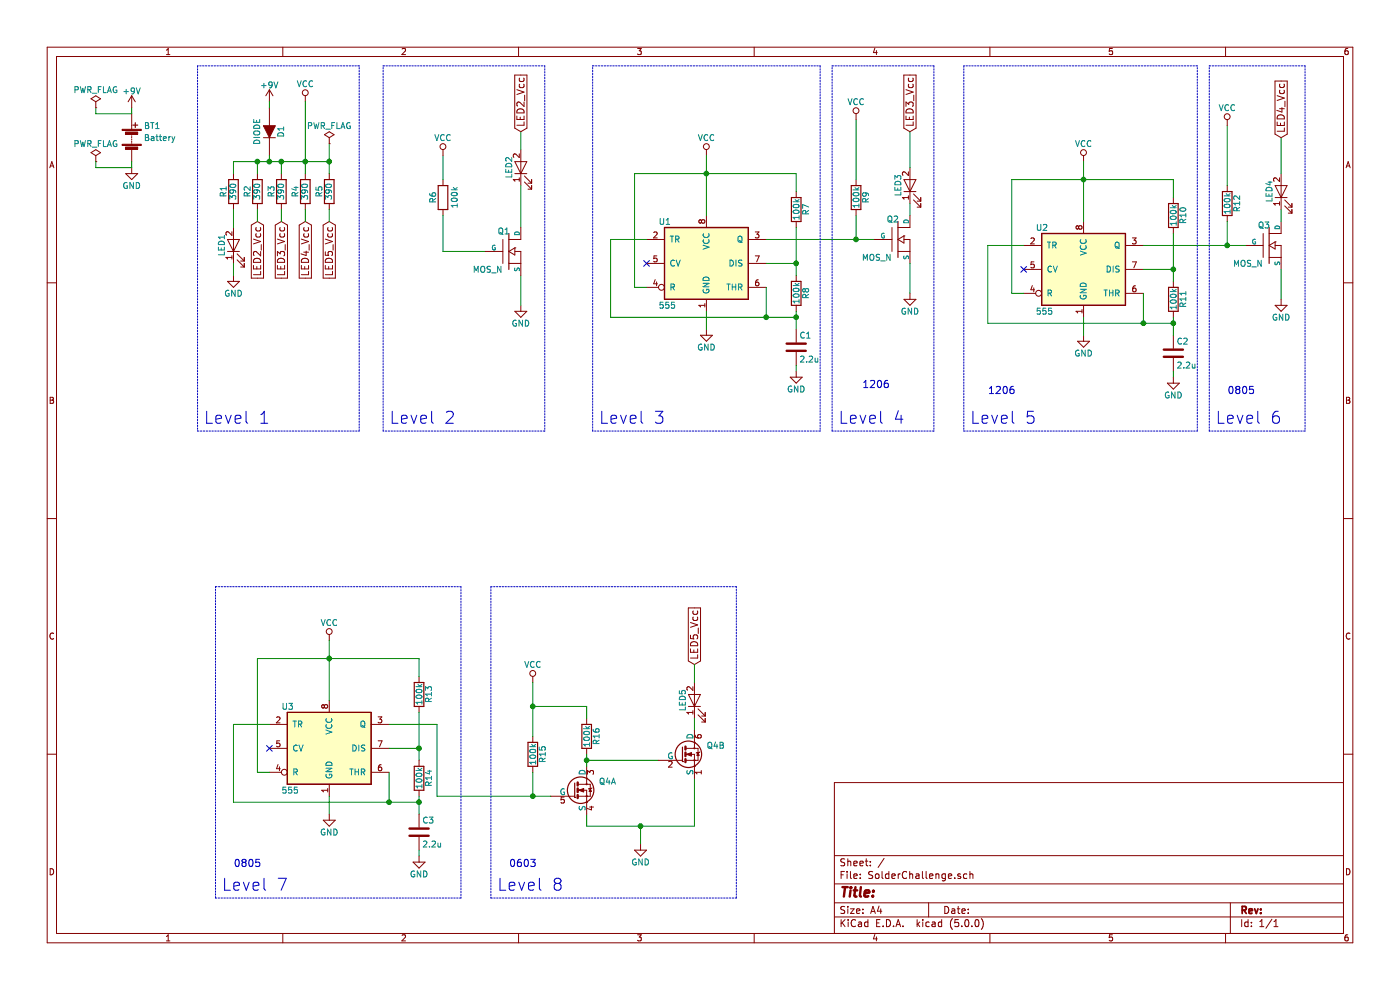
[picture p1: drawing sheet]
EESchema Schematic File Version 4
LIBS:SolderChallenge-cache
EELAYER 26 0
EELAYER END
$Descr A4 11693 8268
encoding utf-8
Sheet 1 1
Title ""
Date ""
Rev ""
Comp ""
Comment1 ""
Comment2 ""
Comment3 ""
Comment4 ""
$EndDescr
$Comp
L SolderChallenge:Battery BT1
U 1 1
P 1100 1150
F 0 "BT1" H 1200 1250 50  0000 L CNN
F 1 "Battery" H 1200 1150 50  0000 L CNN
F 2 "SolderChallenge:9V_bat_press_contact" V 1100 1210 50  0001 C CNN
F 3 "" V 1100 1210 50  0001 C CNN
	1    1100 1150
	1    0    0    -1  
$EndComp
$Comp
L SolderChallenge:DIODE D1
U 1 1
P 2250 1100
F 0 "D1" H 2250 1200 50  0000 C CNN
F 1 "DIODE" H 2250 1000 50  0000 C CNN
F 2 "SolderChallenge:D_DO-41_SOD81_P7.62mm_Horizontal" H 2250 1100 60  0001 C CNN
F 3 "" H 2250 1100 60  0000 C CNN
	1    2250 1100
	0    1    1    0   
$EndComp
$Comp
L SolderChallenge:LED LED1
U 1 1
P 1950 2050
F 0 "LED1" H 1950 2150 50  0000 C CNN
F 1 "LED" H 1950 1950 50  0001 C CNN
F 2 "SolderChallenge:LED_D5.0mm" H 1950 2050 50  0001 C CNN
F 3 "" H 1950 2050 50  0001 C CNN
	1    1950 2050
	0    -1   -1   0   
$EndComp
$Comp
L SolderChallenge:GND #PWR01
U 1 1
P 1950 2300
F 0 "#PWR01" H 1950 2050 50  0001 C CNN
F 1 "GND" H 1950 2150 50  0000 C CNN
F 2 "" H 1950 2300 50  0001 C CNN
F 3 "" H 1950 2300 50  0001 C CNN
	1    1950 2300
	1    0    0    -1  
$EndComp
$Comp
L SolderChallenge:GND #PWR02
U 1 1
P 1100 1400
F 0 "#PWR02" H 1100 1150 50  0001 C CNN
F 1 "GND" H 1100 1250 50  0000 C CNN
F 2 "" H 1100 1400 50  0001 C CNN
F 3 "" H 1100 1400 50  0001 C CNN
	1    1100 1400
	1    0    0    -1  
$EndComp
$Comp
L SolderChallenge:+9V #PWR03
U 1 1
P 1100 900
F 0 "#PWR03" H 1100 750 50  0001 C CNN
F 1 "+9V" H 1100 1040 50  0000 C CNN
F 2 "" H 1100 900 50  0001 C CNN
F 3 "" H 1100 900 50  0001 C CNN
	1    1100 900 
	1    0    0    -1  
$EndComp
$Comp
L SolderChallenge:VCC #PWR04
U 1 1
P 2550 850
F 0 "#PWR04" H 2550 700 50  0001 C CNN
F 1 "VCC" H 2550 1000 50  0000 C CNN
F 2 "" H 2550 850 50  0001 C CNN
F 3 "" H 2550 850 50  0001 C CNN
	1    2550 850 
	1    0    0    -1  
$EndComp
$Comp
L SolderChallenge:+9V #PWR05
U 1 1
P 2250 850
F 0 "#PWR05" H 2250 700 50  0001 C CNN
F 1 "+9V" H 2250 990 50  0000 C CNN
F 2 "" H 2250 850 50  0001 C CNN
F 3 "" H 2250 850 50  0001 C CNN
	1    2250 850 
	1    0    0    -1  
$EndComp
$Comp
L SolderChallenge:R R2
U 1 1
P 2150 1600
F 0 "R2" V 2230 1600 50  0000 C CNN
F 1 "390" V 2150 1600 50  0000 C CNN
F 2 "SolderChallenge:R_Axial_DIN0207_L6.3mm_D2.5mm_P7.62mm_Horizontal" V 2080 1600 50  0001 C CNN
F 3 "" H 2150 1600 50  0001 C CNN
	1    2150 1600
	-1   0    0    1   
$EndComp
$Comp
L SolderChallenge:R R3
U 1 1
P 2350 1600
F 0 "R3" V 2430 1600 50  0000 C CNN
F 1 "390" V 2350 1600 50  0000 C CNN
F 2 "SolderChallenge:R_Axial_DIN0207_L6.3mm_D2.5mm_P7.62mm_Horizontal" V 2280 1600 50  0001 C CNN
F 3 "" H 2350 1600 50  0001 C CNN
	1    2350 1600
	-1   0    0    1   
$EndComp
$Comp
L SolderChallenge:R R4
U 1 1
P 2550 1600
F 0 "R4" V 2630 1600 50  0000 C CNN
F 1 "390" V 2550 1600 50  0000 C CNN
F 2 "SolderChallenge:R_Axial_DIN0207_L6.3mm_D2.5mm_P7.62mm_Horizontal" V 2480 1600 50  0001 C CNN
F 3 "" H 2550 1600 50  0001 C CNN
	1    2550 1600
	-1   0    0    1   
$EndComp
$Comp
L SolderChallenge:LED LED2
U 1 1
P 4350 1400
F 0 "LED2" H 4350 1500 50  0000 C CNN
F 1 "LED" H 4350 1300 50  0001 C CNN
F 2 "SolderChallenge:LED_D3.0mm" H 4350 1400 50  0001 C CNN
F 3 "" H 4350 1400 50  0001 C CNN
	1    4350 1400
	0    -1   -1   0   
$EndComp
$Comp
L SolderChallenge:GND #PWR06
U 1 1
P 4350 2550
F 0 "#PWR06" H 4350 2300 50  0001 C CNN
F 1 "GND" H 4350 2400 50  0000 C CNN
F 2 "" H 4350 2550 50  0001 C CNN
F 3 "" H 4350 2550 50  0001 C CNN
	1    4350 2550
	1    0    0    -1  
$EndComp
$Comp
L SolderChallenge:R R6
U 1 1
P 3700 1650
F 0 "R6" V 3780 1650 50  0000 C CNN
F 1 "100k" V 3600 1650 50  0000 C CNN
F 2 "SolderChallenge:R_Axial_DIN0204_L3.6mm_D1.6mm_P5.08mm_Horizontal" V 3630 1650 50  0001 C CNN
F 3 "" H 3700 1650 50  0001 C CNN
	1    3700 1650
	-1   0    0    -1  
$EndComp
$Comp
L SolderChallenge:VCC #PWR07
U 1 1
P 3700 1300
F 0 "#PWR07" H 3700 1150 50  0001 C CNN
F 1 "VCC" H 3700 1450 50  0000 C CNN
F 2 "" H 3700 1300 50  0001 C CNN
F 3 "" H 3700 1300 50  0001 C CNN
	1    3700 1300
	-1   0    0    -1  
$EndComp
$Comp
L SolderChallenge:LM555N U1
U 1 1
P 5900 2200
F 0 "U1" H 5500 2550 50  0000 L CNN
F 1 "555" H 5500 1850 50  0000 L CNN
F 2 "SolderChallenge:DIP-8_W7.62mm" H 5900 2200 50  0001 C CNN
F 3 "" H 5900 2200 50  0001 C CNN
	1    5900 2200
	1    0    0    -1  
$EndComp
$Comp
L SolderChallenge:R R7
U 1 1
P 6650 1750
F 0 "R7" V 6730 1750 50  0000 C CNN
F 1 "100k" V 6650 1750 50  0000 C CNN
F 2 "SolderChallenge:R_Axial_DIN0204_L3.6mm_D1.6mm_P5.08mm_Horizontal" V 6580 1750 50  0001 C CNN
F 3 "" H 6650 1750 50  0001 C CNN
	1    6650 1750
	1    0    0    -1  
$EndComp
$Comp
L SolderChallenge:R R8
U 1 1
P 6650 2450
F 0 "R8" V 6730 2450 50  0000 C CNN
F 1 "100k" V 6650 2450 50  0000 C CNN
F 2 "SolderChallenge:R_Axial_DIN0204_L3.6mm_D1.6mm_P5.08mm_Horizontal" V 6580 2450 50  0001 C CNN
F 3 "" H 6650 2450 50  0001 C CNN
	1    6650 2450
	1    0    0    -1  
$EndComp
$Comp
L SolderChallenge:C C1
U 1 1
P 6650 2900
F 0 "C1" H 6675 3000 50  0000 L CNN
F 1 "2.2u" H 6675 2800 50  0000 L CNN
F 2 "SolderChallenge:CP_Radial_D5.0mm_P2.00mm" H 6688 2750 50  0001 C CNN
F 3 "" H 6650 2900 50  0001 C CNN
	1    6650 2900
	1    0    0    -1  
$EndComp
$Comp
L SolderChallenge:GND #PWR08
U 1 1
P 6650 3100
F 0 "#PWR08" H 6650 2850 50  0001 C CNN
F 1 "GND" H 6650 2950 50  0000 C CNN
F 2 "" H 6650 3100 50  0001 C CNN
F 3 "" H 6650 3100 50  0001 C CNN
	1    6650 3100
	1    0    0    -1  
$EndComp
$Comp
L SolderChallenge:GND #PWR09
U 1 1
P 5900 2750
F 0 "#PWR09" H 5900 2500 50  0001 C CNN
F 1 "GND" H 5900 2600 50  0000 C CNN
F 2 "" H 5900 2750 50  0001 C CNN
F 3 "" H 5900 2750 50  0001 C CNN
	1    5900 2750
	1    0    0    -1  
$EndComp
NoConn ~ 5400 2200
$Comp
L SolderChallenge:VCC #PWR010
U 1 1
P 5900 1300
F 0 "#PWR010" H 5900 1150 50  0001 C CNN
F 1 "VCC" H 5900 1450 50  0000 C CNN
F 2 "" H 5900 1300 50  0001 C CNN
F 3 "" H 5900 1300 50  0001 C CNN
	1    5900 1300
	1    0    0    -1  
$EndComp
$Comp
L SolderChallenge:LED LED3
U 1 1
P 7600 1550
F 0 "LED3" H 7600 1650 50  0000 C CNN
F 1 "LED" H 7600 1450 50  0001 C CNN
F 2 "SolderChallenge:LED_PLCC-2" H 7600 1550 50  0001 C CNN
F 3 "" H 7600 1550 50  0001 C CNN
	1    7600 1550
	0    -1   -1   0   
$EndComp
$Comp
L SolderChallenge:MOS_N Q2
U 1 1
P 7500 2000
F 0 "Q2" H 7510 2170 50  0000 R CNN
F 1 "MOS_N" H 7450 1850 50  0000 R CNN
F 2 "SolderChallenge:SOT-23_GSD_Handsoldering" H 7500 2000 60  0001 C CNN
F 3 "" H 7500 2000 60  0000 C CNN
	1    7500 2000
	1    0    0    -1  
$EndComp
$Comp
L SolderChallenge:GND #PWR011
U 1 1
P 7600 2450
F 0 "#PWR011" H 7600 2200 50  0001 C CNN
F 1 "GND" H 7600 2300 50  0000 C CNN
F 2 "" H 7600 2450 50  0001 C CNN
F 3 "" H 7600 2450 50  0001 C CNN
	1    7600 2450
	1    0    0    -1  
$EndComp
$Comp
L SolderChallenge:R R9
U 1 1
P 7150 1650
F 0 "R9" V 7230 1650 50  0000 C CNN
F 1 "100k" V 7150 1650 50  0000 C CNN
F 2 "SolderChallenge:R_1206_HandSoldering" V 7080 1650 50  0001 C CNN
F 3 "" H 7150 1650 50  0001 C CNN
	1    7150 1650
	1    0    0    1   
$EndComp
$Comp
L SolderChallenge:VCC #PWR012
U 1 1
P 7150 1000
F 0 "#PWR012" H 7150 850 50  0001 C CNN
F 1 "VCC" H 7150 1150 50  0000 C CNN
F 2 "" H 7150 1000 50  0001 C CNN
F 3 "" H 7150 1000 50  0001 C CNN
	1    7150 1000
	1    0    0    -1  
$EndComp
$Comp
L SolderChallenge:LM555N U2
U 1 1
P 9050 2250
F 0 "U2" H 8650 2600 50  0000 L CNN
F 1 "555" H 8650 1900 50  0000 L CNN
F 2 "SolderChallenge:SOIC-8_3.9x4.9mm_Pitch1.27mm" H 9050 2250 50  0001 C CNN
F 3 "" H 9050 2250 50  0001 C CNN
	1    9050 2250
	1    0    0    -1  
$EndComp
$Comp
L SolderChallenge:R R10
U 1 1
P 9800 1800
F 0 "R10" V 9880 1800 50  0000 C CNN
F 1 "100k" V 9800 1800 50  0000 C CNN
F 2 "SolderChallenge:R_1206_HandSoldering" V 9730 1800 50  0001 C CNN
F 3 "" H 9800 1800 50  0001 C CNN
	1    9800 1800
	1    0    0    -1  
$EndComp
$Comp
L SolderChallenge:R R11
U 1 1
P 9800 2500
F 0 "R11" V 9880 2500 50  0000 C CNN
F 1 "100k" V 9800 2500 50  0000 C CNN
F 2 "SolderChallenge:R_1206_HandSoldering" V 9730 2500 50  0001 C CNN
F 3 "" H 9800 2500 50  0001 C CNN
	1    9800 2500
	1    0    0    -1  
$EndComp
$Comp
L SolderChallenge:C C2
U 1 1
P 9800 2950
F 0 "C2" H 9825 3050 50  0000 L CNN
F 1 "2.2u" H 9825 2850 50  0000 L CNN
F 2 "SolderChallenge:C_1206_HandSoldering" H 9838 2800 50  0001 C CNN
F 3 "" H 9800 2950 50  0001 C CNN
	1    9800 2950
	1    0    0    -1  
$EndComp
$Comp
L SolderChallenge:GND #PWR013
U 1 1
P 9800 3150
F 0 "#PWR013" H 9800 2900 50  0001 C CNN
F 1 "GND" H 9800 3000 50  0000 C CNN
F 2 "" H 9800 3150 50  0001 C CNN
F 3 "" H 9800 3150 50  0001 C CNN
	1    9800 3150
	1    0    0    -1  
$EndComp
$Comp
L SolderChallenge:GND #PWR014
U 1 1
P 9050 2800
F 0 "#PWR014" H 9050 2550 50  0001 C CNN
F 1 "GND" H 9050 2650 50  0000 C CNN
F 2 "" H 9050 2800 50  0001 C CNN
F 3 "" H 9050 2800 50  0001 C CNN
	1    9050 2800
	1    0    0    -1  
$EndComp
NoConn ~ 8550 2250
$Comp
L SolderChallenge:VCC #PWR015
U 1 1
P 9050 1350
F 0 "#PWR015" H 9050 1200 50  0001 C CNN
F 1 "VCC" H 9050 1500 50  0000 C CNN
F 2 "" H 9050 1350 50  0001 C CNN
F 3 "" H 9050 1350 50  0001 C CNN
	1    9050 1350
	1    0    0    -1  
$EndComp
Text Notes 1700 3550 0    100  ~ 0
Level 1
$Comp
L SolderChallenge:R R1
U 1 1
P 1950 1600
F 0 "R1" V 2030 1600 50  0000 C CNN
F 1 "390" V 1950 1600 50  0000 C CNN
F 2 "SolderChallenge:R_Axial_DIN0207_L6.3mm_D2.5mm_P7.62mm_Horizontal" V 1880 1600 50  0001 C CNN
F 3 "" H 1950 1600 50  0001 C CNN
	1    1950 1600
	-1   0    0    1   
$EndComp
Text GLabel 2150 1850 3    60   Input ~ 0
LED2_Vcc
Text GLabel 2350 1850 3    60   Input ~ 0
LED3_Vcc
Text GLabel 2550 1850 3    60   Input ~ 0
LED4_Vcc
Text GLabel 4350 1100 1    60   Input ~ 0
LED2_Vcc
$Comp
L SolderChallenge:LED LED4
U 1 1
P 10700 1600
F 0 "LED4" H 10700 1700 50  0000 C CNN
F 1 "LED" H 10700 1500 50  0001 C CNN
F 2 "SolderChallenge:LED_0805_HandSoldering" H 10700 1600 50  0001 C CNN
F 3 "" H 10700 1600 50  0001 C CNN
	1    10700 1600
	0    -1   -1   0   
$EndComp
$Comp
L SolderChallenge:MOS_N Q3
U 1 1
P 10600 2050
F 0 "Q3" H 10610 2220 50  0000 R CNN
F 1 "MOS_N" H 10550 1900 50  0000 R CNN
F 2 "SolderChallenge:SOT-323_SC-70_GSD_Handsoldering" H 10600 2050 60  0001 C CNN
F 3 "" H 10600 2050 60  0000 C CNN
	1    10600 2050
	1    0    0    -1  
$EndComp
$Comp
L SolderChallenge:GND #PWR016
U 1 1
P 10700 2500
F 0 "#PWR016" H 10700 2250 50  0001 C CNN
F 1 "GND" H 10700 2350 50  0000 C CNN
F 2 "" H 10700 2500 50  0001 C CNN
F 3 "" H 10700 2500 50  0001 C CNN
	1    10700 2500
	1    0    0    -1  
$EndComp
$Comp
L SolderChallenge:R R12
U 1 1
P 10250 1700
F 0 "R12" V 10330 1700 50  0000 C CNN
F 1 "100k" V 10250 1700 50  0000 C CNN
F 2 "SolderChallenge:R_0805_HandSoldering" V 10180 1700 50  0001 C CNN
F 3 "" H 10250 1700 50  0001 C CNN
	1    10250 1700
	1    0    0    1   
$EndComp
$Comp
L SolderChallenge:VCC #PWR017
U 1 1
P 10250 1050
F 0 "#PWR017" H 10250 900 50  0001 C CNN
F 1 "VCC" H 10250 1200 50  0000 C CNN
F 2 "" H 10250 1050 50  0001 C CNN
F 3 "" H 10250 1050 50  0001 C CNN
	1    10250 1050
	1    0    0    -1  
$EndComp
$Comp
L SolderChallenge:R R5
U 1 1
P 2750 1600
F 0 "R5" V 2830 1600 50  0000 C CNN
F 1 "390" V 2750 1600 50  0000 C CNN
F 2 "SolderChallenge:R_Axial_DIN0207_L6.3mm_D2.5mm_P7.62mm_Horizontal" V 2680 1600 50  0001 C CNN
F 3 "" H 2750 1600 50  0001 C CNN
	1    2750 1600
	-1   0    0    1   
$EndComp
Text GLabel 2750 1850 3    60   Input ~ 0
LED5_Vcc
Text GLabel 7600 1100 1    60   Input ~ 0
LED3_Vcc
Text GLabel 10700 1150 1    60   Input ~ 0
LED4_Vcc
$Comp
L SolderChallenge:LM555N U3
U 1 1
P 2750 6250
F 0 "U3" H 2350 6600 50  0000 L CNN
F 1 "555" H 2350 5900 50  0000 L CNN
F 2 "SolderChallenge:TSSOP-8_4.4x3mm_Pitch0.65mm" H 2750 6250 50  0001 C CNN
F 3 "" H 2750 6250 50  0001 C CNN
	1    2750 6250
	1    0    0    -1  
$EndComp
$Comp
L SolderChallenge:R R13
U 1 1
P 3500 5800
F 0 "R13" V 3580 5800 50  0000 C CNN
F 1 "100k" V 3500 5800 50  0000 C CNN
F 2 "SolderChallenge:R_0805_HandSoldering" V 3430 5800 50  0001 C CNN
F 3 "" H 3500 5800 50  0001 C CNN
	1    3500 5800
	1    0    0    -1  
$EndComp
$Comp
L SolderChallenge:R R14
U 1 1
P 3500 6500
F 0 "R14" V 3580 6500 50  0000 C CNN
F 1 "100k" V 3500 6500 50  0000 C CNN
F 2 "SolderChallenge:R_0805_HandSoldering" V 3430 6500 50  0001 C CNN
F 3 "" H 3500 6500 50  0001 C CNN
	1    3500 6500
	1    0    0    -1  
$EndComp
$Comp
L SolderChallenge:C C3
U 1 1
P 3500 6950
F 0 "C3" H 3525 7050 50  0000 L CNN
F 1 "2.2u" H 3525 6850 50  0000 L CNN
F 2 "SolderChallenge:C_0805_HandSoldering" H 3538 6800 50  0001 C CNN
F 3 "" H 3500 6950 50  0001 C CNN
	1    3500 6950
	1    0    0    -1  
$EndComp
$Comp
L SolderChallenge:GND #PWR018
U 1 1
P 3500 7150
F 0 "#PWR018" H 3500 6900 50  0001 C CNN
F 1 "GND" H 3500 7000 50  0000 C CNN
F 2 "" H 3500 7150 50  0001 C CNN
F 3 "" H 3500 7150 50  0001 C CNN
	1    3500 7150
	1    0    0    -1  
$EndComp
$Comp
L SolderChallenge:GND #PWR019
U 1 1
P 2750 6800
F 0 "#PWR019" H 2750 6550 50  0001 C CNN
F 1 "GND" H 2750 6650 50  0000 C CNN
F 2 "" H 2750 6800 50  0001 C CNN
F 3 "" H 2750 6800 50  0001 C CNN
	1    2750 6800
	1    0    0    -1  
$EndComp
NoConn ~ 2250 6250
$Comp
L SolderChallenge:VCC #PWR020
U 1 1
P 2750 5350
F 0 "#PWR020" H 2750 5200 50  0001 C CNN
F 1 "VCC" H 2750 5500 50  0000 C CNN
F 2 "" H 2750 5350 50  0001 C CNN
F 3 "" H 2750 5350 50  0001 C CNN
	1    2750 5350
	1    0    0    -1  
$EndComp
$Comp
L SolderChallenge:LED LED5
U 1 1
P 5800 5850
F 0 "LED5" H 5800 5950 50  0000 C CNN
F 1 "LED" H 5800 5750 50  0001 C CNN
F 2 "SolderChallenge:LED_0603_HandSoldering" H 5800 5850 50  0001 C CNN
F 3 "" H 5800 5850 50  0001 C CNN
	1    5800 5850
	0    -1   -1   0   
$EndComp
$Comp
L SolderChallenge:GND #PWR021
U 1 1
P 5350 7050
F 0 "#PWR021" H 5350 6800 50  0001 C CNN
F 1 "GND" H 5350 6900 50  0000 C CNN
F 2 "" H 5350 7050 50  0001 C CNN
F 3 "" H 5350 7050 50  0001 C CNN
	1    5350 7050
	1    0    0    -1  
$EndComp
$Comp
L SolderChallenge:R R15
U 1 1
P 4450 6300
F 0 "R15" V 4530 6300 50  0000 C CNN
F 1 "100k" V 4450 6300 50  0000 C CNN
F 2 "SolderChallenge:R_0603_HandSoldering" V 4380 6300 50  0001 C CNN
F 3 "" H 4450 6300 50  0001 C CNN
	1    4450 6300
	1    0    0    1   
$EndComp
$Comp
L SolderChallenge:VCC #PWR022
U 1 1
P 4450 5700
F 0 "#PWR022" H 4450 5550 50  0001 C CNN
F 1 "VCC" H 4450 5850 50  0000 C CNN
F 2 "" H 4450 5700 50  0001 C CNN
F 3 "" H 4450 5700 50  0001 C CNN
	1    4450 5700
	1    0    0    -1  
$EndComp
Text GLabel 5800 5550 1    60   Input ~ 0
LED5_Vcc
$Comp
L SolderChallenge:R R16
U 1 1
P 4900 6150
F 0 "R16" V 4980 6150 50  0000 C CNN
F 1 "100k" V 4900 6150 50  0000 C CNN
F 2 "SolderChallenge:R_0603_HandSoldering" V 4830 6150 50  0001 C CNN
F 3 "" H 4900 6150 50  0001 C CNN
	1    4900 6150
	1    0    0    1   
$EndComp
Wire Wire Line
	1950 2200 1950 2300
Wire Wire Line
	1100 1350 1100 1400
Wire Wire Line
	1100 900  1100 950 
Wire Wire Line
	1950 1350 2150 1350
Wire Wire Line
	2250 850  2250 900 
Wire Wire Line
	4350 2300 4350 2550
Wire Wire Line
	3700 2100 4050 2100
Wire Wire Line
	4350 1100 4350 1250
Wire Wire Line
	4350 1550 4350 1900
Wire Wire Line
	5900 2600 5900 2750
Wire Wire Line
	6400 2200 6650 2200
Wire Wire Line
	6650 1900 6650 2200
Wire Wire Line
	6650 1450 6650 1600
Wire Wire Line
	5900 1300 5900 1450
Wire Wire Line
	5400 2400 5300 2400
Wire Wire Line
	5300 2400 5300 1450
Wire Wire Line
	5400 2000 5100 2000
Wire Wire Line
	6400 2400 6400 2650
Wire Wire Line
	5100 2650 6400 2650
Wire Wire Line
	5300 1450 5900 1450
Connection ~ 5900 1450
Wire Wire Line
	5100 2000 5100 2650
Wire Wire Line
	6650 3050 6650 3100
Wire Wire Line
	6650 2600 6650 2650
Connection ~ 6650 2650
Connection ~ 6400 2650
Connection ~ 6650 2200
Wire Wire Line
	7600 2200 7600 2450
Wire Wire Line
	7600 1100 7600 1400
Wire Wire Line
	7600 1700 7600 1800
Wire Wire Line
	7150 1000 7150 1500
Wire Wire Line
	7150 2000 7150 1800
Connection ~ 7150 2000
Wire Wire Line
	9050 2650 9050 2800
Wire Wire Line
	9800 1950 9800 2250
Wire Wire Line
	9800 1500 9800 1650
Wire Wire Line
	9050 1350 9050 1500
Wire Wire Line
	8550 2450 8450 2450
Wire Wire Line
	8450 2450 8450 1500
Wire Wire Line
	8550 2050 8250 2050
Wire Wire Line
	9550 2450 9550 2700
Wire Wire Line
	8250 2700 9550 2700
Wire Wire Line
	8450 1500 9050 1500
Connection ~ 9050 1500
Wire Wire Line
	8250 2050 8250 2700
Wire Wire Line
	9800 3100 9800 3150
Wire Wire Line
	9800 2650 9800 2700
Connection ~ 9800 2700
Connection ~ 9550 2700
Wire Wire Line
	1950 1350 1950 1450
Wire Wire Line
	2550 850  2550 1350
Wire Wire Line
	2150 1450 2150 1350
Connection ~ 2150 1350
Wire Wire Line
	2350 1450 2350 1350
Connection ~ 2350 1350
Wire Wire Line
	2250 1300 2250 1350
Connection ~ 2250 1350
Connection ~ 2550 1350
Wire Wire Line
	1950 1750 1950 1900
Wire Wire Line
	2150 1750 2150 1850
Wire Wire Line
	2350 1750 2350 1850
Wire Wire Line
	2550 1750 2550 1850
Connection ~ 9800 2250
Wire Wire Line
	9550 2250 9800 2250
Wire Wire Line
	10700 2250 10700 2500
Wire Wire Line
	10700 1150 10700 1450
Wire Wire Line
	10700 1750 10700 1850
Wire Wire Line
	10250 1050 10250 1550
Wire Wire Line
	10250 2050 10250 1850
Connection ~ 10250 2050
Wire Wire Line
	2750 1750 2750 1850
Wire Wire Line
	2750 1200 2750 1350
Wire Wire Line
	2750 6650 2750 6800
Wire Wire Line
	3500 5950 3500 6250
Wire Wire Line
	3500 5500 3500 5650
Wire Wire Line
	2750 5350 2750 5500
Wire Wire Line
	2250 6450 2150 6450
Wire Wire Line
	2150 6450 2150 5500
Wire Wire Line
	2250 6050 1950 6050
Wire Wire Line
	3250 6450 3250 6700
Wire Wire Line
	1950 6700 3250 6700
Wire Wire Line
	2150 5500 2750 5500
Connection ~ 2750 5500
Wire Wire Line
	1950 6050 1950 6700
Wire Wire Line
	3500 7100 3500 7150
Wire Wire Line
	3500 6650 3500 6700
Connection ~ 3500 6700
Connection ~ 3250 6700
Connection ~ 3500 6250
Wire Wire Line
	3250 6250 3500 6250
Wire Wire Line
	5800 5550 5800 5700
Wire Wire Line
	4450 5700 4450 5900
Wire Wire Line
	4450 6650 4450 6450
Connection ~ 4450 6650
Wire Wire Line
	4450 5900 4900 5900
Wire Wire Line
	4900 5900 4900 6000
Connection ~ 4450 5900
Wire Wire Line
	4900 6300 4900 6350
Wire Wire Line
	4900 6350 5500 6350
Connection ~ 4900 6350
Wire Wire Line
	5800 6000 5800 6100
Wire Wire Line
	4900 6800 4900 6900
Wire Wire Line
	4900 6900 5350 6900
Wire Wire Line
	5800 6900 5800 6500
Wire Wire Line
	5350 7050 5350 6900
Connection ~ 5350 6900
Wire Wire Line
	6400 2000 7150 2000
Wire Wire Line
	9550 2050 10250 2050
Wire Notes Line
	3000 550  1650 550 
Wire Notes Line
	1650 550  1650 3600
Wire Notes Line
	1650 3600 3000 3600
Wire Notes Line
	3000 3600 3000 550 
Wire Notes Line
	3200 550  4550 550 
Wire Notes Line
	4550 550  4550 3600
Wire Notes Line
	4550 3600 3200 3600
Wire Notes Line
	3200 3600 3200 550 
Wire Notes Line
	4950 550  6850 550 
Wire Notes Line
	6850 550  6850 3600
Wire Notes Line
	6850 3600 4950 3600
Wire Notes Line
	4950 3600 4950 550 
Wire Notes Line
	8050 550  8050 3600
Wire Notes Line
	8050 3600 10000 3600
Wire Notes Line
	10000 3600 10000 550 
Wire Notes Line
	10000 550  8050 550 
Wire Notes Line
	6950 550  7800 550 
Wire Notes Line
	7800 550  7800 3600
Wire Notes Line
	7800 3600 6950 3600
Wire Notes Line
	6950 3600 6950 550 
Wire Notes Line
	10100 3600 10100 550 
Wire Notes Line
	10100 550  10900 550 
Wire Notes Line
	10900 550  10900 3600
Wire Notes Line
	10900 3600 10100 3600
Wire Wire Line
	3250 6050 3650 6050
Wire Wire Line
	3650 6050 3650 6650
Wire Wire Line
	3650 6650 4450 6650
Wire Notes Line
	1800 4900 3850 4900
Wire Notes Line
	3850 4900 3850 7500
Wire Notes Line
	3850 7500 1800 7500
Wire Notes Line
	1800 7500 1800 4900
Wire Notes Line
	4100 4900 4100 7500
Wire Notes Line
	4100 7500 6150 7500
Wire Notes Line
	6150 7500 6150 4900
Wire Notes Line
	6150 4900 4100 4900
Text Notes 3250 3550 0    100  ~ 0
Level 2
Text Notes 5000 3550 0    100  ~ 0
Level 3
Text Notes 7000 3550 0    100  ~ 0
Level 4
Text Notes 8100 3550 0    100  ~ 0
Level 5
Text Notes 10150 3550 0    100  ~ 0
Level 6
Text Notes 1850 7450 0    100  ~ 0
Level 7
Text Notes 4150 7450 0    100  ~ 0
Level 8
$Comp
L SolderChallenge:PWR_FLAG #FLG023
U 1 1
P 800 900
F 0 "#FLG023" H 800 975 50  0001 C CNN
F 1 "PWR_FLAG" H 800 1050 50  0000 C CNN
F 2 "" H 800 900 50  0001 C CNN
F 3 "" H 800 900 50  0001 C CNN
	1    800  900 
	1    0    0    -1  
$EndComp
Wire Wire Line
	800  900  800  950 
Wire Wire Line
	800  950  1100 950 
$Comp
L SolderChallenge:PWR_FLAG #FLG024
U 1 1
P 800 1350
F 0 "#FLG024" H 800 1425 50  0001 C CNN
F 1 "PWR_FLAG" H 800 1500 50  0000 C CNN
F 2 "" H 800 1350 50  0001 C CNN
F 3 "" H 800 1350 50  0001 C CNN
	1    800  1350
	1    0    0    -1  
$EndComp
Wire Wire Line
	800  1350 800  1400
Wire Wire Line
	800  1400 1100 1400
$Comp
L SolderChallenge:PWR_FLAG #FLG025
U 1 1
P 2750 1200
F 0 "#FLG025" H 2750 1275 50  0001 C CNN
F 1 "PWR_FLAG" H 2750 1350 50  0000 C CNN
F 2 "" H 2750 1200 50  0001 C CNN
F 3 "" H 2750 1200 50  0001 C CNN
	1    2750 1200
	1    0    0    -1  
$EndComp
Connection ~ 2750 1350
Wire Wire Line
	3700 2100 3700 1800
Wire Wire Line
	3700 1300 3700 1500
Text Notes 7200 3250 0    60   ~ 0
1206
Text Notes 8250 3300 0    60   ~ 0
1206
Text Notes 10250 3300 0    60   ~ 0
0805
Text Notes 1950 7250 0    60   ~ 0
0805
Text Notes 4250 7250 0    60   ~ 0
0603
$Comp
L SolderChallenge:MOS_N Q1
U 1 1
P 4250 2100
F 0 "Q1" H 4260 2270 50  0000 R CNN
F 1 "MOS_N" H 4200 1950 50  0000 R CNN
F 2 "SolderChallenge:TO-92_Inline_Wide_SGD" H 4250 2100 60  0001 C CNN
F 3 "" H 4250 2100 60  0000 C CNN
	1    4250 2100
	1    0    0    -1  
$EndComp
$Comp
L SolderChallenge:MOS_N_x2 Q4
U 1 1
P 4800 6600
F 0 "Q4" H 5000 6675 50  0000 L CNN
F 1 "MOS_N_x2" H 5000 6600 50  0001 L CNN
F 2 "TO_SOT_Packages_SMD:SOT-363_SC-70-6" H 5000 6525 50  0001 L CIN
F 3 "" H 4800 6600 50  0001 L CNN
	1    4800 6600
	1    0    0    -1  
$EndComp
$Comp
L SolderChallenge:MOS_N_x2 Q4
U 2 1
P 5700 6300
F 0 "Q4" H 5900 6375 50  0000 L CNN
F 1 "MOS_N_x2" H 5900 6300 50  0001 L CNN
F 2 "TO_SOT_Packages_SMD:SOT-363_SC-70-6" H 5900 6225 50  0001 L CIN
F 3 "" H 5700 6300 50  0001 L CNN
	2    5700 6300
	1    0    0    -1  
$EndComp
Wire Wire Line
	5900 1450 5900 1800
Wire Wire Line
	5900 1450 6650 1450
Wire Wire Line
	6650 2650 6650 2750
Wire Wire Line
	6400 2650 6650 2650
Wire Wire Line
	6650 2200 6650 2300
Wire Wire Line
	7150 2000 7300 2000
Wire Wire Line
	9050 1500 9050 1850
Wire Wire Line
	9050 1500 9800 1500
Wire Wire Line
	9800 2700 9800 2800
Wire Wire Line
	9550 2700 9800 2700
Wire Wire Line
	2150 1350 2250 1350
Wire Wire Line
	2350 1350 2550 1350
Wire Wire Line
	2250 1350 2350 1350
Wire Wire Line
	2550 1350 2550 1450
Wire Wire Line
	2550 1350 2750 1350
Wire Wire Line
	9800 2250 9800 2350
Wire Wire Line
	10250 2050 10400 2050
Wire Wire Line
	2750 5500 2750 5850
Wire Wire Line
	2750 5500 3500 5500
Wire Wire Line
	3500 6700 3500 6800
Wire Wire Line
	3250 6700 3500 6700
Wire Wire Line
	3500 6250 3500 6350
Wire Wire Line
	4450 6650 4600 6650
Wire Wire Line
	4450 5900 4450 6150
Wire Wire Line
	4900 6350 4900 6400
Wire Wire Line
	5350 6900 5800 6900
Wire Wire Line
	2750 1350 2750 1450
$EndSCHEMATC
